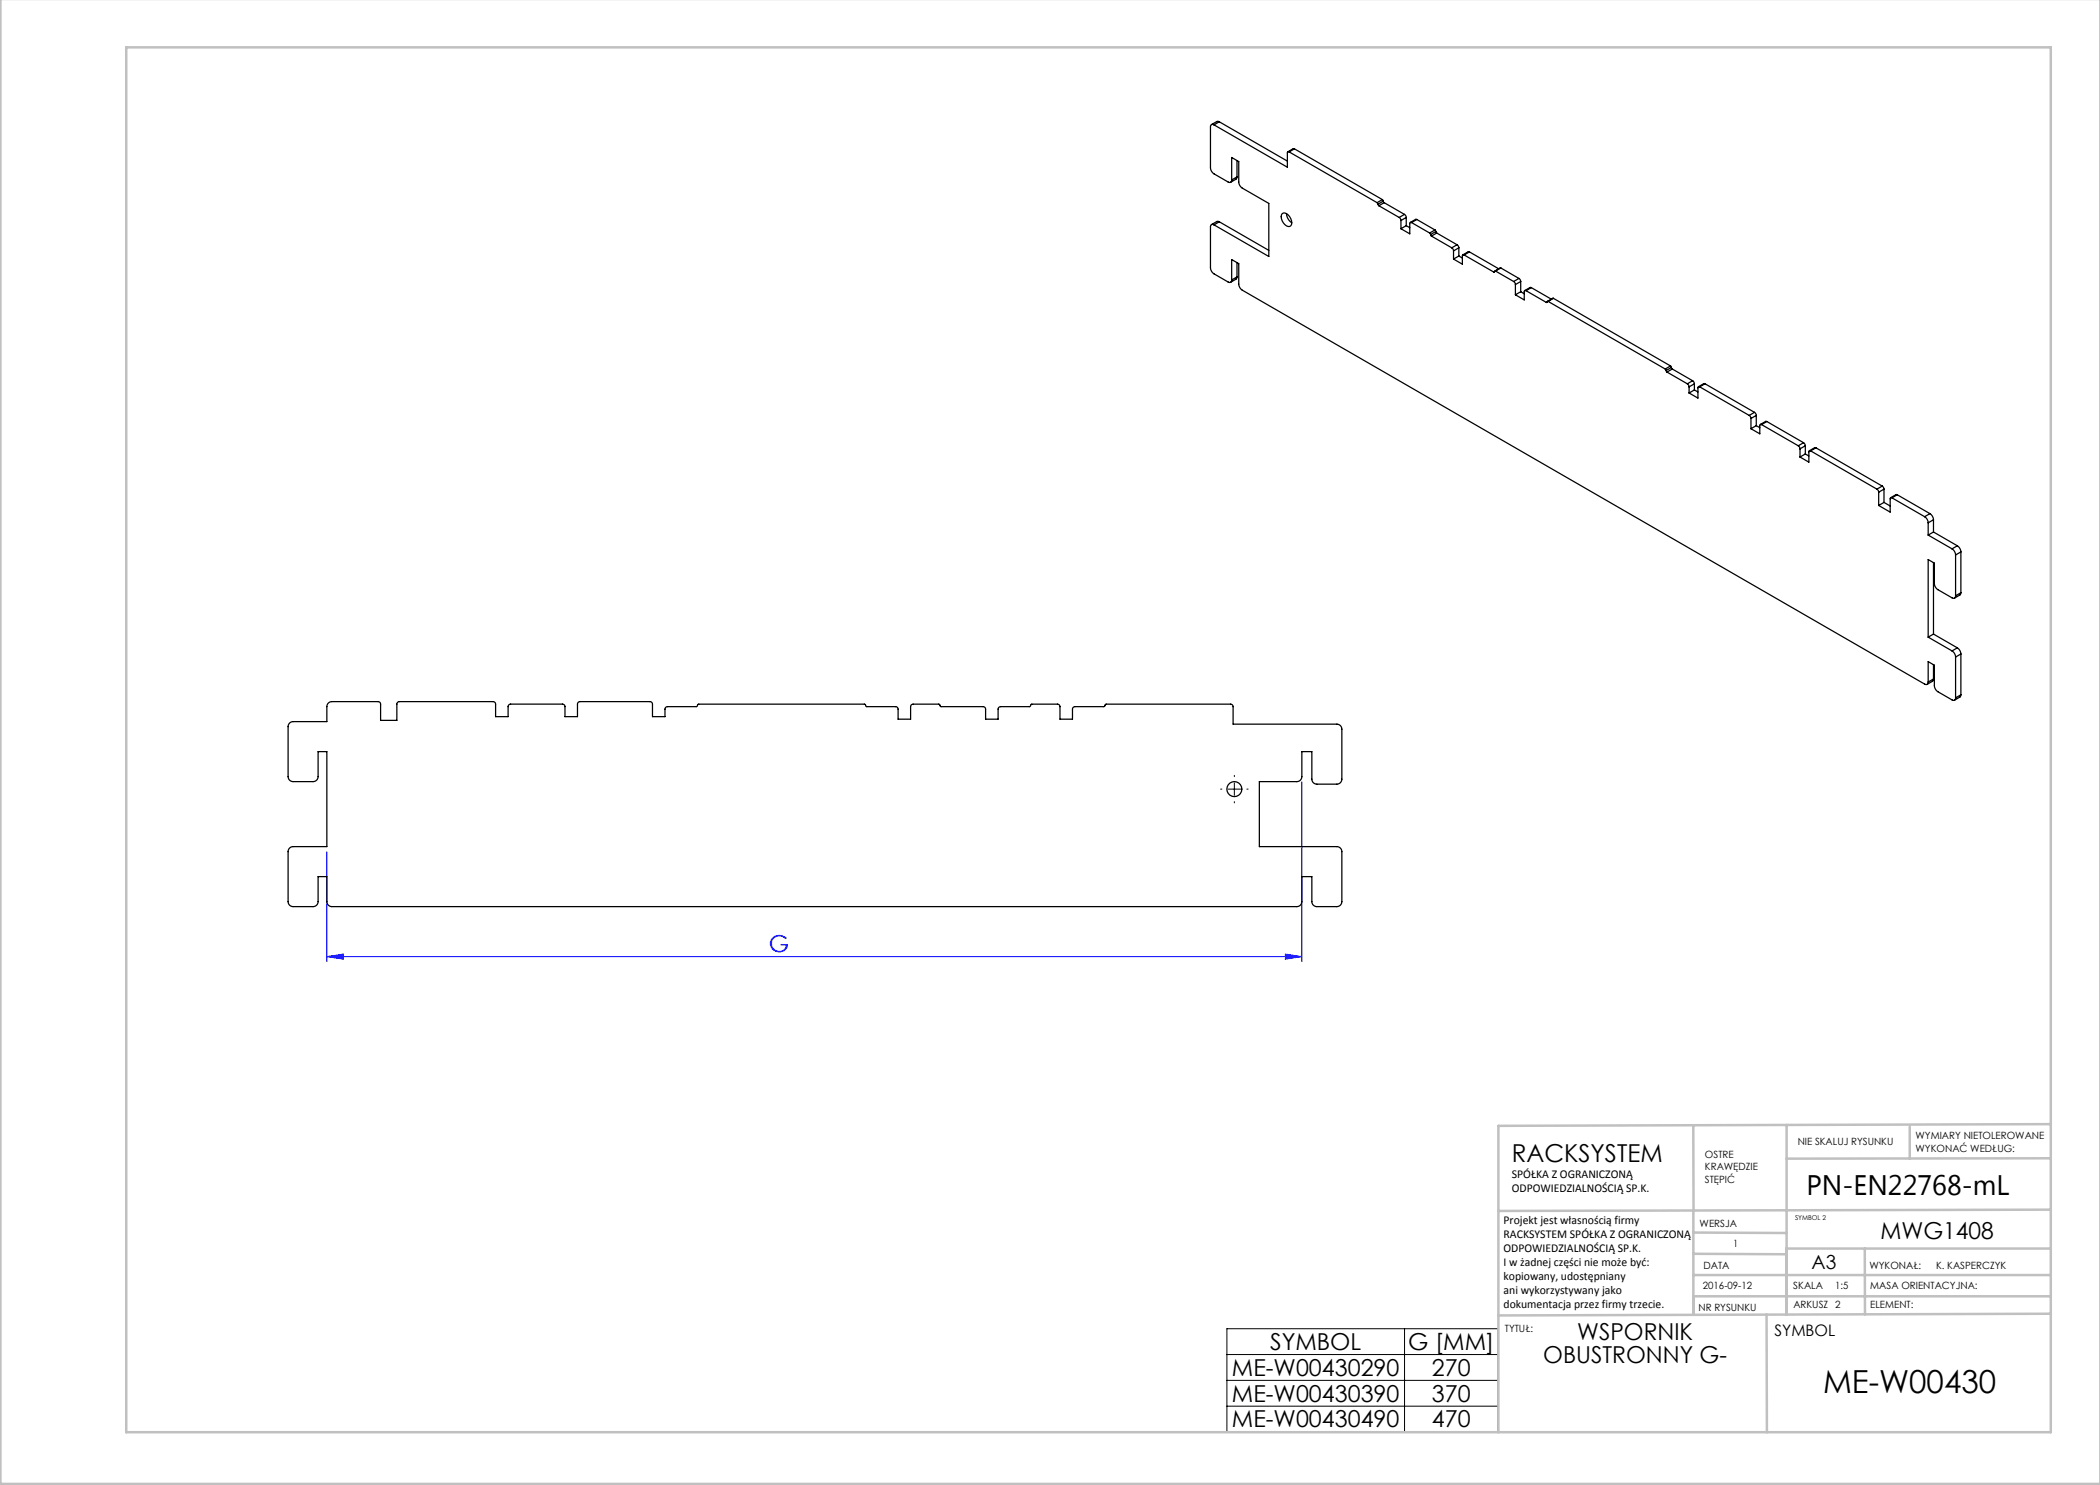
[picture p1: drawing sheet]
<svg xmlns="http://www.w3.org/2000/svg" width="420mm" height="297mm" viewBox="0 0 420 297" stroke-linecap="round" stroke-linejoin="round" font-family="sans-serif">
<path d="M260.4 156.3v36M65.4 170.3v22M65.4 191.3l3.3-.5v1zM65.4 191.3h195M257.1 190.8l3.3 .5-3.3 .5z" fill="none" stroke="#00f" stroke-width=".2"/>
<path d="M245.6 157.8h2.5M246.9 156.6v2.5M245.4 265.7h54.2v20.7h-54.2zM245.4 270.9h54.2M245.4 276.1h54.2M280.9 265.7v20.7M245.4 281.2h54.2" fill="none" stroke="#000" stroke-width=".2"/>
<path d="M244.4 157.8h-.3M246.9 155.3v-.2M249.4 157.8h.2M246.9 160.3v.3" fill="none" stroke="#000" stroke-width=".2" stroke-dasharray="15.2 1.3 1.3 1.3"/>
<g fill="none" stroke="#c0c0c0" stroke-width=".5">
<path d="M.1 -.1v296.9h419.9M25.2 9.5h385v276.9h-385zM338.7 225.2v16.9M357.3 225v37.9M382 225.4v6.3M410.1 224.8l-110.4 .4v61.2M410.1 231.7h-52.8M338.7 259.3h71.5M338.7 255h71.5M338.7 250.8l18.6 .1M338.7 246.5l18.6 .1M338.7 242.1v20.9"/>
<path d="M373 249.7v13.2M410.1 241.9l-110.4 .3M410.2 249.7h-52.9v13.2M353.3 262.9l.1 23.5M410.2 262.7l-110.5 .4"/>
</g>
<path d="M257.1 190.8l3.3 .5-3.3 .5zM65.4 191.3l3.3-.5v1z" fill="#00f"/>
<g fill="none" stroke="#000" stroke-width=".25">
<path d="M242.8 25a.43 .43 0 0 0-.5-.1 .43 .43 0 0 0-.2 .5v8.1a1.57 1.57 0 0 0 .7 1.3l2.8 1.6a.43 .43 0 0 0 .5 .1 .43 .43 0 0 0 .2-.5M242.8 25l14.7 8.4v-2.9l.1-.1h.2M243.9 24.4l-.4-.1-1.2 .6M243.9 24.4l13.6 7.8M243.9 24.4l-1.1 .6M246.3 36v-4.5l1.4 .8v4.1a1.56 1.56 0 0 0 .8 1.2l5.3 3.1v10.6l-11-6.3M247.4 35.4l-.1 .4-1.2 .7M247.4 35.4l-1.1 .6M247.4 32.1v3.3M257.8 30.4l17.6 10.1M258.9 29.8l-.3-.1-1 .7M258.9 29.8l17.6 10.1"/>
<path d="M258.9 29.8l-1.1 .6M276.5 39.9l.2 .3M276.5 39.9l-1.1 .6M242.8 45a.43 .43 0 0 0-.5-.1 .43 .43 0 0 0-.2 .5v8.1a1.56 1.56 0 0 0 .7 1.3l2.8 1.6a.43 .43 0 0 0 .5 .1 .43 .43 0 0 0 .2-.5M243.9 44.4l-.4-.1-1.2 .6M243.9 44.4l-1.1 .6M243.9 44.4l9.9 5.7M246.3 56v-4.1l1.4 .8v4.1a1.56 1.56 0 0 0 .8 1.2l136.4 78.8a.43 .43 0 0 0 .5 .1 .43 .43 0 0 0 .2-.5M247.4 55.4l-.1 .4-1.2 .7M247.4 52.5v2.9M247.4 55.4l-1.1 .6M256.4 42.7a1.29 1.29 0 0 1 1.8 1 1.14 1.14 0 0 1-.3 1.6 1.86 1.86 0 0 1-1.5-2.6z"/>
<path d="M257.3 42.7a2.33 2.33 0 0 0 1.1 1.9M275.4 40.5l.2 .3M275.6 40.8l.2 .3M275.8 41.1l4 2.4M276.7 40.2l.1 .3M276.7 40.2l-1.1 .6M276.8 40.5l4.1 2.4M276.8 40.5l-1 .6M279.8 43.5l.4 .6M280.2 44.1v1.6M280.9 42.9l.3 .6M280.9 42.9l-1.1 .6"/>
<path d="M281.2 45.1l.8 .4M281.2 43.5l-1 .6M281.2 45.1l-1 .6M281.2 43.5v1.6M282.3 44.5h-.2l-.1 .1v2.2l-1.8-1.1M282.3 44.5l3.6 2.1M283.4 43.9h-.3l-1 .6M283.4 43.9l-1.1 .6M283.4 43.9l3.6 2.1M285.9 46.6l.2 .3M286.1 46.9l.2 .3M286.3 47.2l4.1 2.4"/>
<path d="M287 46l.2 .3M287 46l-1.1 .6M287.2 46.3l.1 .3M287.2 46.3l-1.1 .6M287.3 46.6l-1 .6M287.3 46.6l4.1 2.4M290.4 49.6l.3 .6M290.7 50.2v1.6M291.4 49l.4 .6M291.4 49l-1 .6M291.8 51.2l.7 .4M291.8 49.6l-1.1 .6"/>
<path d="M291.8 51.2l-1.1 .6M291.8 49.6v1.6M292.8 51h-.2l-.1 .1v1.7l-1.8-1M292.8 51l5.9 3.4M293.9 50.4h-.3l-1 .6M293.9 50.4l5.8 3.4M293.9 50.4l-1.1 .6M298.9 54.3l-.2 .1M299.1 54.2l-.2 .1M299.1 54.2l3.6 2.1M300.2 53.6l-1.2 .6M300.2 53.6l3.6 2.1"/>
<path d="M300.2 53.6l-1.1 .6M302.7 56.3l.4 .6M303.1 56.9v2.1M303.8 55.7l.3 .6M303.8 55.7l-1.1 .6M304.1 56.3l-1 .6M304.1 58.3l-1 .7M304.1 56.3v2M304.1 58.3l.7 .5M305.2 58.1h-.2l-.1 .2-.1 1.7-1.7-1M305.2 58.1l4.1 2.4M306.3 57.5h-.3l-1 .6"/>
<path d="M306.3 57.5l4 2.3M306.3 57.5l-1.1 .6M310.7 59.7l-1.2 .6M310.7 59.7l23.4 13.5M310.7 59.7l-1.1 .6M309.4 60.4l-.1 .1M309.6 60.3l-.2 .1M309.6 60.3l23.4 13.5M333 73.8l.2 .3M333.2 74.1l.2 .3M333.4 74.4l4.1 2.4M334.1 73.2l.2 .3"/>
<path d="M334.1 73.2l-1.1 .6M334.3 73.5l.2 .3M334.3 73.5l-1.1 .6M334.5 73.8l-1.1 .6M334.5 73.8l4 2.3M337.5 76.8l.3 .6M337.8 77.4v1.2M338.5 76.1l.4 .7M338.5 76.1l-1 .7M338.9 78l.7 .4M338.9 78l-1.1 .6M338.9 76.8l-1.1 .6"/>
<path d="M338.9 76.8v1.2M339.9 77.4l-.2-.1-.1 .2v2.1l-1.8-1M339.9 77.4l9.9 5.7M341 76.8l-.3-.1-1 .6M341 76.8l-1.1 .6M341 76.8l9.9 5.7M349.8 83.1l.4 .6M350.2 83.7v2M350.9 82.5l.4 .6M350.9 82.5l-1.1 .6M351.3 85.1l.7 .4M351.3 83.1l-1.1 .6"/>
<path d="M351.3 85.1l-1.1 .6M351.3 83.1v2M352.3 84.9h-.2l-.1 .1v1.8l-1.8-1.1M352.3 84.9l7.3 4.3M353.4 84.3h-.3l-1 .6M353.4 84.3l-1.1 .6M353.4 84.3l7.3 4.2M359.6 89.2l.4 .6M360 89.8v1.6M360.7 88.5l.4 .7M360.7 88.5l-1.1 .7M361.1 89.2l-1.1 .6"/>
<path d="M361.1 90.8l-1.1 .6M361.1 90.8l.7 .4M361.1 89.2v1.6M362.1 90.2h-.2l-.1 .1v2.1l-1.8-1M362.1 90.2l13.3 7.6M363.2 89.6l-.3-.1-1 .7M363.2 89.6l13.2 7.6M363.2 89.6l-1.1 .6M375.4 97.8l.3 .6M375.7 98.4v2.7M376.4 97.2l.4 .6M376.4 97.2l-1 .6"/>
<path d="M376.8 97.8l-1.1 .6M376.8 97.8v2.7M378.4 99.6l-.3-.1-.1 .2v2.7l-2.3-1.3M378.4 99.6l6.5 3.7M379.4 99l-.2-.1-1.1 .6M379.4 99l-1 .6M379.4 99l6.6 3.7M376.8 100.5l-1.1 .6M376.8 100.5l1.2 .7M384.9 103.3a1.56 1.56 0 0 1 .7 1.3M385.6 104.6v2.4M385.6 107l4.8 2.8"/>
<path d="M386 102.7a1.56 1.56 0 0 1 .7 1.3M386 102.7l-1.1 .6M386.7 106.4l-1.1 .6M386.7 106.4l4.8 2.8M386.7 104l-1.1 .6M386.7 104v2.4M386.7 112.5v14.3M390.4 109.8a1.56 1.56 0 0 1 .7 1.2M391.1 119.2a.43 .43 0 0 1-.2 .4 .43 .43 0 0 1-.5 0l-2.8-1.7a1.56 1.56 0 0 1-.7-1.2v-4.1l-1.3-.7v15.5M391.1 111v8.2M391.5 109.2a1.56 1.56 0 0 1 .7 1.2M391.5 109.2l-1.1 .6"/>
<path d="M392.2 118.5l-.1 .4-1.2 .7M392.2 110.4l-1.1 .6M392.2 118.5l-1.1 .7M392.2 110.4v8.1M385.6 136.4v-4.1l1.3 .7v4.1a1.56 1.56 0 0 0 .7 1.2l2.8 1.7a.43 .43 0 0 0 .5 0 .43 .43 0 0 0 .2-.4M385.6 127.4l4.8 2.8M386.7 135.8l-.1 .4-1.2 .7M386.7 132.9v2.9M386.7 126.8l-1.1 .6M386.7 126.8l4.8 2.8M386.7 135.8l-1.1 .6M390.4 130.2a1.56 1.56 0 0 1 .7 1.2"/>
<path d="M391.1 131.4v8.2M391.5 129.6a1.56 1.56 0 0 1 .7 1.2M391.5 129.6l-1.1 .6M392.2 139l-.1 .3-1.2 .7M392.2 130.8v8.2M392.2 130.8l-1.1 .6M392.2 139l-1.1 .6M57.9 144.6l.7-.3h6.8v-3a1 1 0 0 1 1-1l9.4 .1 .3 .4v3.3h3.3v-3.4l.1-.2 .4-.2h18.8l.4 .4v2.6h2.5v-2.1l.2-.2 .3-.2h10.5l.4 .4v2.1h2.5v-2.6l.4-.4h14.1l.3 .2 .2 .2v2.6h2.5v-1.6l.4-.4h5.8l.5-.5h33.2l.5 .5 5.9 .1 .3 .3v2.1h2.5v-2.6l.2-.3 .3-.1h5.1l.5 .5h8.5l.4 .4v2.1h2.5v-2.1l.3-.3 6-.1 .5-.5 5.3 .1 .3 .3v2.6h2.5v-2.1l.1-.2 .4-.2h5.7l.5-.5h24.9l.3 .1 .2 .3v3.6h20.8a1 1 0 0 1 1 1v10a1 1 0 0 1-1 1h-4a1 1 0 0 1-1-1v-5.5h-2v5a1 1 0 0 1-1 1h-7.5v13h15.5a1 1 0 0 1 1 1v10a1 1 0 0 1-1 1h-4a1 1 0 0 1-1-1v-5h-2v5a1 1 0 0 1-1 1h-193a1 1 0 0 1-1-1v-5h-1.8v5a1 1 0 0 1-1 1h-4a1 1 0 0 1-1-1v-10a1 1 0 0 1 1-1h6.8v-19h-1.8v5a1 1 0 0 1-1 1h-4a1 1 0 0 1-1-1v-10z"/>
<circle cx="246.9" cy="157.8" r="1.5"/>
</g>
<text font-size="6.3" x="364.6" y="278.5">ME-W00430</text>
<text font-size="5.6" x="361.3" y="239.1">PN-EN22768-mL</text>
<text font-size="4.9" x="302.4" y="232.4">RACKSYSTEM</text>
<text font-size="4.7" fill="#00f" x="153.7" y="190.3">G</text>
<g font-size="4.7">
<text x="376.1" y="247.8">MWG1408</text>
<text x="315.5" y="268.1">WSPORNIK</text>
<text x="246.4" y="275.2">ME-W00430290</text>
<text x="254" y="270">SYMBOL</text>
<text x="281.7" y="270">G [MM]</text>
<text x="286.4" y="275.2">270</text>
<text x="308.6" y="272.6">OBUSTRONNY G-</text>
<text x="246.4" y="280.3">ME-W00430390</text>
<text x="286.4" y="280.3">370</text>
<text x="246.4" y="285.5">ME-W00430490</text>
<text x="286.4" y="285.5">470</text>
</g>
<text font-size="3.9" x="362.3" y="253.8">A3</text>
<text font-size="3.2" x="354.9" y="267.2">SYMBOL</text>
<g font-size="2.4">
<text x="302.4" y="235.6">SPÓŁKA Z OGRANICZONĄ</text>
<text x="302.4" y="238.4">ODPOWIEDZIALNOŚCIĄ SP.K.</text>
<text x="300.7" y="244.7">Projekt jest własnością firmy</text>
<text x="300.7" y="247.5">RACKSYSTEM SPÓŁKA Z OGRANICZONĄ</text>
<text x="300.7" y="250.3">ODPOWIEDZIALNOŚCIĄ SP.K.</text>
<text x="300.7" y="253.1">I w żadnej części nie może być:</text>
<text x="300.7" y="256">kopiowany, udostępniany</text>
<text x="300.7" y="258.8">ani wykorzystywany jako</text>
<text x="300.7" y="261.6">dokumentacja przez firmy trzecie.</text>
</g>
<g font-size="2">
<text x="383.1" y="227.9">WYMIARY NIETOLEROWANE</text>
<text x="341" y="231.6">OSTRE</text>
<text x="359.5" y="228.9">NIE SKALUJ RYSUNKU</text>
<text x="383.1" y="230.4">WYKONAĆ WEDŁUG:</text>
<text x="341" y="234.1">KRAWĘDZIE</text>
<text x="341" y="236.6">STĘPIĆ</text>
<text x="339.9" y="245.4">WERSJA</text>
<text x="346.6" y="249.5">1</text>
<text x="340.6" y="257.7">2016-09-12</text>
<text x="340.7" y="253.8">DATA</text>
<text x="358.7" y="257.7">SKALA</text>
<text x="367" y="257.7">1:5</text>
<text x="373.9" y="253.8">WYKONAŁ:</text>
<text x="374.1" y="257.7">MASA ORIENTACYJNA:</text>
<text x="387.2" y="253.8">K. KASPERCZYK</text>
<text x="339.7" y="262.3">NR RYSUNKU</text>
<text x="358.7" y="261.7">ARKUSZ 2</text>
<text x="374.1" y="261.7">ELEMENT:</text>
<text x="301" y="266.4">TYTUŁ:</text>
</g>
<text font-size="1.3" x="359" y="244">SYMBOL 2</text>
</svg>
